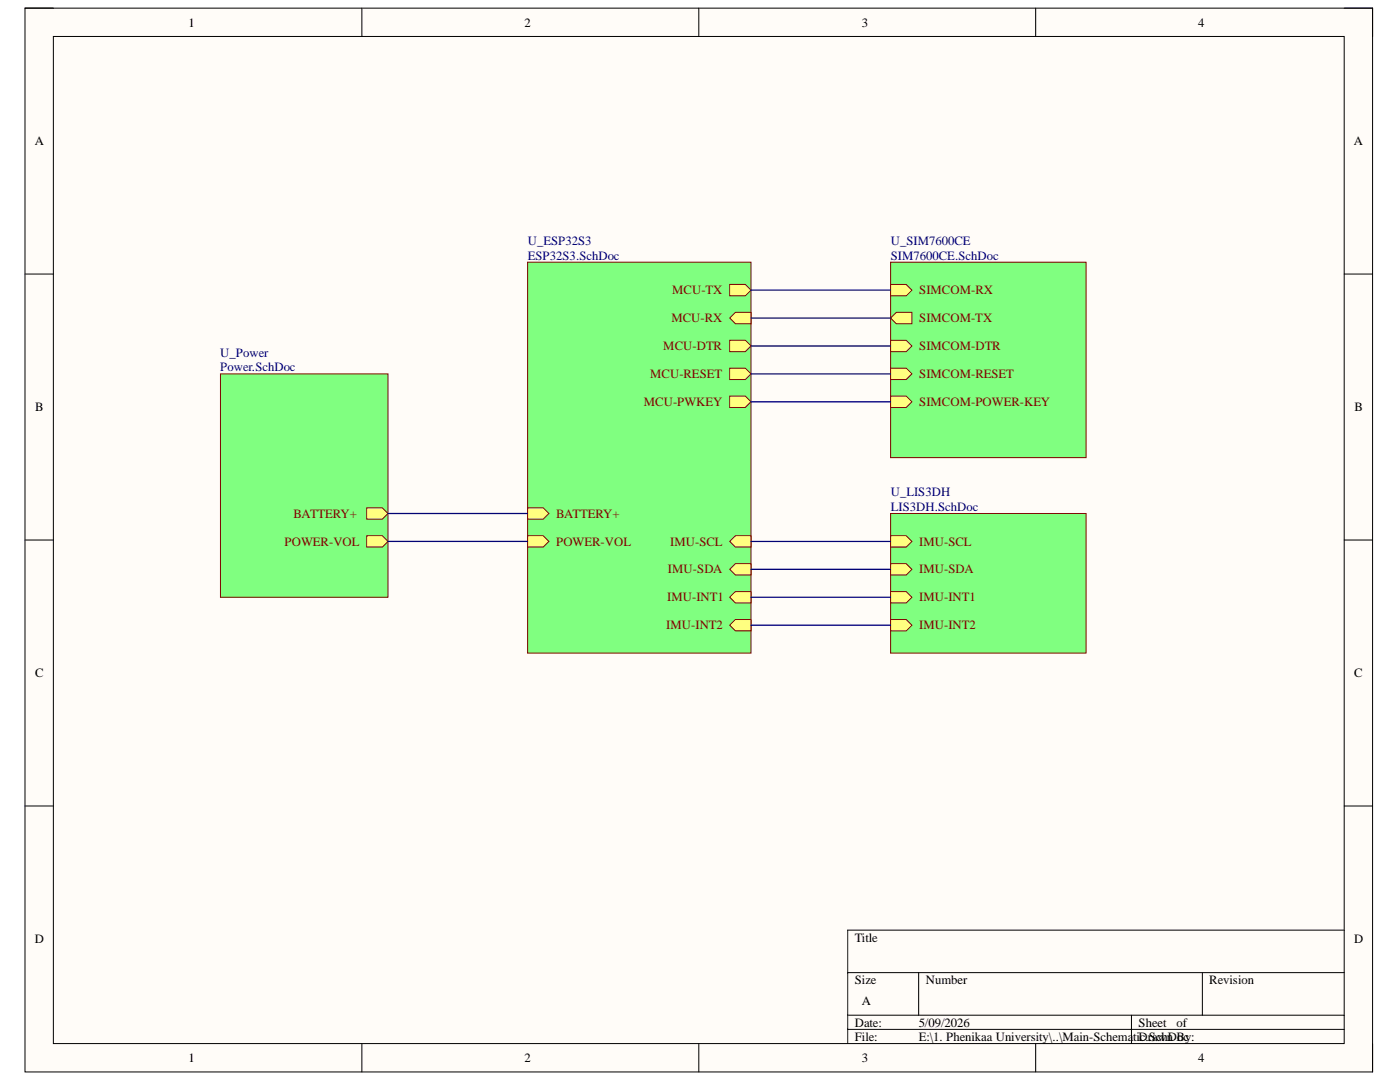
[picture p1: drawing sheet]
<svg xmlns="http://www.w3.org/2000/svg" width="279mm" height="216mm" viewBox="0 0 279 216" stroke-linecap="round" stroke-linejoin="round" font-family="sans-serif">
<path d="M5 1.6h268.9v212.3h-268.9z" fill-rule="evenodd" fill="#fffcf8"/>
<path d="M5 1.6h268.9v212.3h-268.9z" fill="none" stroke="#000" stroke-width=".2"/>
<path d="M10.7 7.3h257.6v200.9h-257.6z" fill-rule="evenodd" fill="#fffcf8"/>
<g fill="none" stroke="#000" stroke-width=".2">
<path d="M5 1.6h5.7M10.7 7.3h257.6v200.9h-257.6zM72.2 1.6v5.7M139.5 1.6v5.7M206.7 1.6v5.7M268.3 1.6h5.6v5.7M5 54.7h5.7M268.3 54.7h5.6M5 107.8h5.7M268.3 107.8h5.6M5 160.8h5.7M268.3 160.8h5.6"/>
<path d="M169.2 194.1h99.1M183.3 194.1v8.5M240 194.1v8.5M268.3 185.6h-99.1v22.6M72.2 208.2v5.7M139.5 208.2v5.7M169.2 202.6h99.1M169.2 205.4h99.1M206.7 208.2v5.7M225.8 202.6v5.6M273.9 208.2v5.7"/>
</g>
<path d="M44 74.6h33.4v44.6h-33.4z" fill-rule="evenodd" fill="#80ff80"/>
<path d="M44 74.6h33.4v44.6h-33.4z" fill="none" stroke="#800000" stroke-width=".2"/>
<path d="M73.2 101.3h3.1l1.1 1.2-1.1 1.1h-3.1z" fill-rule="evenodd" fill="#ffff80"/>
<path d="M73.2 101.3h3.1l1.1 1.2-1.1 1.1h-3.1z" fill="none" stroke="#800000" stroke-width=".2"/>
<path d="M73.2 106.9h3.1l1.1 1.1-1.1 1.2h-3.1z" fill-rule="evenodd" fill="#ffff80"/>
<path d="M73.2 106.9h3.1l1.1 1.1-1.1 1.2h-3.1z" fill="none" stroke="#800000" stroke-width=".2"/>
<path d="M105.3 52.3h44.6v78h-44.6z" fill-rule="evenodd" fill="#80ff80"/>
<path d="M105.3 52.3h44.6v78h-44.6z" fill="none" stroke="#800000" stroke-width=".2"/>
<path d="M145.6 56.8h3.1l1.2 1.1-1.2 1.1h-3.1z" fill-rule="evenodd" fill="#ffff80"/>
<path d="M145.6 56.8h3.1l1.2 1.1-1.2 1.1h-3.1z" fill="none" stroke="#800000" stroke-width=".2"/>
<path d="M145.6 63.5l1.2-1.2h3.1v2.3h-3.1z" fill-rule="evenodd" fill="#ffff80"/>
<path d="M145.6 63.5l1.2-1.2h3.1v2.3h-3.1z" fill="none" stroke="#800000" stroke-width=".2"/>
<path d="M145.6 79h3.1l1.2 1.2-1.2 1.1h-3.1z" fill-rule="evenodd" fill="#ffff80"/>
<path d="M145.6 79h3.1l1.2 1.2-1.2 1.1h-3.1z" fill="none" stroke="#800000" stroke-width=".2"/>
<path d="M145.6 73.5h3.1l1.2 1.1-1.2 1.1h-3.1z" fill-rule="evenodd" fill="#ffff80"/>
<path d="M145.6 73.5h3.1l1.2 1.1-1.2 1.1h-3.1z" fill="none" stroke="#800000" stroke-width=".2"/>
<path d="M105.3 101.3h3.1l1.1 1.2-1.1 1.1h-3.1z" fill-rule="evenodd" fill="#ffff80"/>
<path d="M105.3 101.3h3.1l1.1 1.2-1.1 1.1h-3.1z" fill="none" stroke="#800000" stroke-width=".2"/>
<path d="M146.8 106.9h3.1v2.3h-3.1l-1.2-1.2z" fill-rule="evenodd" fill="#ffff80"/>
<path d="M146.8 106.9h3.1v2.3h-3.1l-1.2-1.2z" fill="none" stroke="#800000" stroke-width=".2"/>
<path d="M145.6 113.6l1.2-1.1h3.1v2.2h-3.1z" fill-rule="evenodd" fill="#ffff80"/>
<path d="M145.6 113.6l1.2-1.1h3.1v2.2h-3.1z" fill="none" stroke="#800000" stroke-width=".2"/>
<path d="M145.6 119.2l1.2-1.2h3.1v2.3h-3.1z" fill-rule="evenodd" fill="#ffff80"/>
<path d="M145.6 119.2l1.2-1.2h3.1v2.3h-3.1z" fill="none" stroke="#800000" stroke-width=".2"/>
<path d="M145.6 124.7l1.2-1.1h3.1v2.3h-3.1z" fill-rule="evenodd" fill="#ffff80"/>
<path d="M145.6 124.7l1.2-1.1h3.1v2.3h-3.1z" fill="none" stroke="#800000" stroke-width=".2"/>
<path d="M105.3 106.9h3.1l1.1 1.1-1.1 1.2h-3.1z" fill-rule="evenodd" fill="#ffff80"/>
<path d="M105.3 106.9h3.1l1.1 1.1-1.1 1.2h-3.1z" fill="none" stroke="#800000" stroke-width=".2"/>
<path d="M145.6 67.9h3.1l1.2 1.1-1.2 1.2h-3.1z" fill-rule="evenodd" fill="#ffff80"/>
<path d="M145.6 67.9h3.1l1.2 1.1-1.2 1.2h-3.1z" fill="none" stroke="#800000" stroke-width=".2"/>
<path d="M177.7 52.3h39.1v39h-39.1z" fill-rule="evenodd" fill="#80ff80"/>
<path d="M177.7 52.3h39.1v39h-39.1z" fill="none" stroke="#800000" stroke-width=".2"/>
<path d="M177.7 63.5l1.2-1.2h3.1v2.3h-3.1z" fill-rule="evenodd" fill="#ffff80"/>
<path d="M177.7 63.5l1.2-1.2h3.1v2.3h-3.1z" fill="none" stroke="#800000" stroke-width=".2"/>
<path d="M177.7 56.8h3.2l1.1 1.1-1.1 1.1h-3.2z" fill-rule="evenodd" fill="#ffff80"/>
<path d="M177.7 56.8h3.2l1.1 1.1-1.1 1.1h-3.2z" fill="none" stroke="#800000" stroke-width=".2"/>
<path d="M177.7 79h3.2l1.1 1.2-1.1 1.1h-3.2z" fill-rule="evenodd" fill="#ffff80"/>
<path d="M177.7 79h3.2l1.1 1.2-1.1 1.1h-3.2z" fill="none" stroke="#800000" stroke-width=".2"/>
<path d="M177.7 73.5h3.2l1.1 1.1-1.1 1.1h-3.2z" fill-rule="evenodd" fill="#ffff80"/>
<path d="M177.7 73.5h3.2l1.1 1.1-1.1 1.1h-3.2z" fill="none" stroke="#800000" stroke-width=".2"/>
<path d="M177.7 67.9h3.2l1.1 1.1-1.1 1.2h-3.2z" fill-rule="evenodd" fill="#ffff80"/>
<path d="M177.7 67.9h3.2l1.1 1.1-1.1 1.2h-3.2z" fill="none" stroke="#800000" stroke-width=".2"/>
<path d="M177.7 102.5h39.1v27.8h-39.1z" fill-rule="evenodd" fill="#80ff80"/>
<path d="M177.7 102.5h39.1v27.8h-39.1z" fill="none" stroke="#800000" stroke-width=".2"/>
<path d="M177.7 106.9h3.2l1.1 1.1-1.1 1.2h-3.2z" fill-rule="evenodd" fill="#ffff80"/>
<path d="M177.7 106.9h3.2l1.1 1.1-1.1 1.2h-3.2z" fill="none" stroke="#800000" stroke-width=".2"/>
<path d="M177.7 112.5h3.2l1.1 1.1-1.1 1.1h-3.2z" fill-rule="evenodd" fill="#ffff80"/>
<path d="M177.7 112.5h3.2l1.1 1.1-1.1 1.1h-3.2z" fill="none" stroke="#800000" stroke-width=".2"/>
<path d="M177.7 118h3.2l1.1 1.2-1.1 1.1h-3.2z" fill-rule="evenodd" fill="#ffff80"/>
<path d="M177.7 118h3.2l1.1 1.2-1.1 1.1h-3.2z" fill="none" stroke="#800000" stroke-width=".2"/>
<path d="M177.7 123.6h3.2l1.1 1.2-1.1 1.1h-3.2z" fill-rule="evenodd" fill="#ffff80"/>
<path d="M177.7 123.6h3.2l1.1 1.2-1.1 1.1h-3.2z" fill="none" stroke="#800000" stroke-width=".2"/>
<path d="M149.9 57.9h27.8M149.9 63.5h27.8M149.9 69h27.8M149.9 74.6h27.8M149.9 80.2h27.8M77.4 108h27.9M77.4 102.5h27.9M149.9 108h27.8M149.9 113.6h27.8M149.9 119.2h27.8M149.9 124.8h27.8" fill="none" stroke="#000080" stroke-width=".25"/>
<g font-size="2.5">
<text x="37.6" y="5.3">1</text>
<text x="104.7" y="5.3">2</text>
<text x="172" y="5.3">3</text>
<text x="239.1" y="5.3">4</text>
<text x="6.9" y="29">A</text>
<text x="270.2" y="29">A</text>
<text x="7" y="82.1">B</text>
<text x="270.3" y="82.1">B</text>
<text x="7" y="135.1">C</text>
<text x="270.2" y="135.1">C</text>
<text x="6.9" y="188.2">D</text>
<text x="170.6" y="187.9">Title</text>
<text x="270.2" y="188.2">D</text>
<text x="170.6" y="196.3">Size</text>
<text x="184.8" y="196.3">Number</text>
<text x="241.3" y="196.3">Revision</text>
<text x="172" y="200.6">A</text>
<text x="170.6" y="204.9">Date:</text>
<text x="170.6" y="207.6">File:</text>
<text x="183.4" y="204.9">5/09/2026</text>
<text x="183.4" y="207.6">E:\1. Phenikaa University\..\Main-Schema</text>
<text x="226.1" y="207.6">tiDrawn oc</text>
<text x="227.2" y="204.9">Sheet</text>
<text x="227.5" y="207.6">c.SchDBy:</text>
<text x="234.8" y="204.9">of</text>
<text x="37.6" y="212">1</text>
<text x="104.7" y="212">2</text>
<text x="172" y="212">3</text>
<text x="239.1" y="212">4</text>
</g>
<g font-size="2.5" fill="#000080">
<text x="105.3" y="48.9">U_ESP32S3</text>
<text x="105.3" y="51.8">ESP32S3.SchDoc</text>
<text x="177.8" y="48.9">U_SIM7600CE</text>
<text x="177.8" y="51.8">SIM7600CE.SchDoc</text>
<text x="44" y="71.2">U_Power</text>
<text x="44" y="74">Power.SchDoc</text>
<text x="177.8" y="99">U_LIS3DH</text>
<text x="177.8" y="101.9">LIS3DH.SchDoc</text>
</g>
<g font-size="2.5" fill="#800000">
<text x="134.2" y="58.7">MCU-TX</text>
<text x="183.4" y="58.7">SIMCOM-RX</text>
<text x="134" y="64.3">MCU-RX</text>
<text x="183.4" y="64.3">SIMCOM-TX</text>
<text x="132.4" y="69.9">MCU-DTR</text>
<text x="183.4" y="69.9">SIMCOM-DTR</text>
<text x="129.8" y="75.5">MCU-RESET</text>
<text x="183.4" y="75.5">SIMCOM-RESET</text>
<text x="128.5" y="81">MCU-PWKEY</text>
<text x="183.4" y="81">SIMCOM-POWER-KEY</text>
<text x="58.6" y="103.3">BATTERY+</text>
<text x="111" y="103.3">BATTERY+</text>
<text x="56.8" y="108.9">POWER-VOL</text>
<text x="111" y="108.9">POWER-VOL</text>
<text x="133.7" y="108.9">IMU-SCL</text>
<text x="183.4" y="108.9">IMU-SCL</text>
<text x="133.1" y="120">IMU-INT1</text>
<text x="133.3" y="114.4">IMU-SDA</text>
<text x="183.4" y="114.4">IMU-SDA</text>
<text x="183.4" y="120">IMU-INT1</text>
<text x="133" y="125.6">IMU-INT2</text>
<text x="183.4" y="125.6">IMU-INT2</text>
</g>
</svg>
